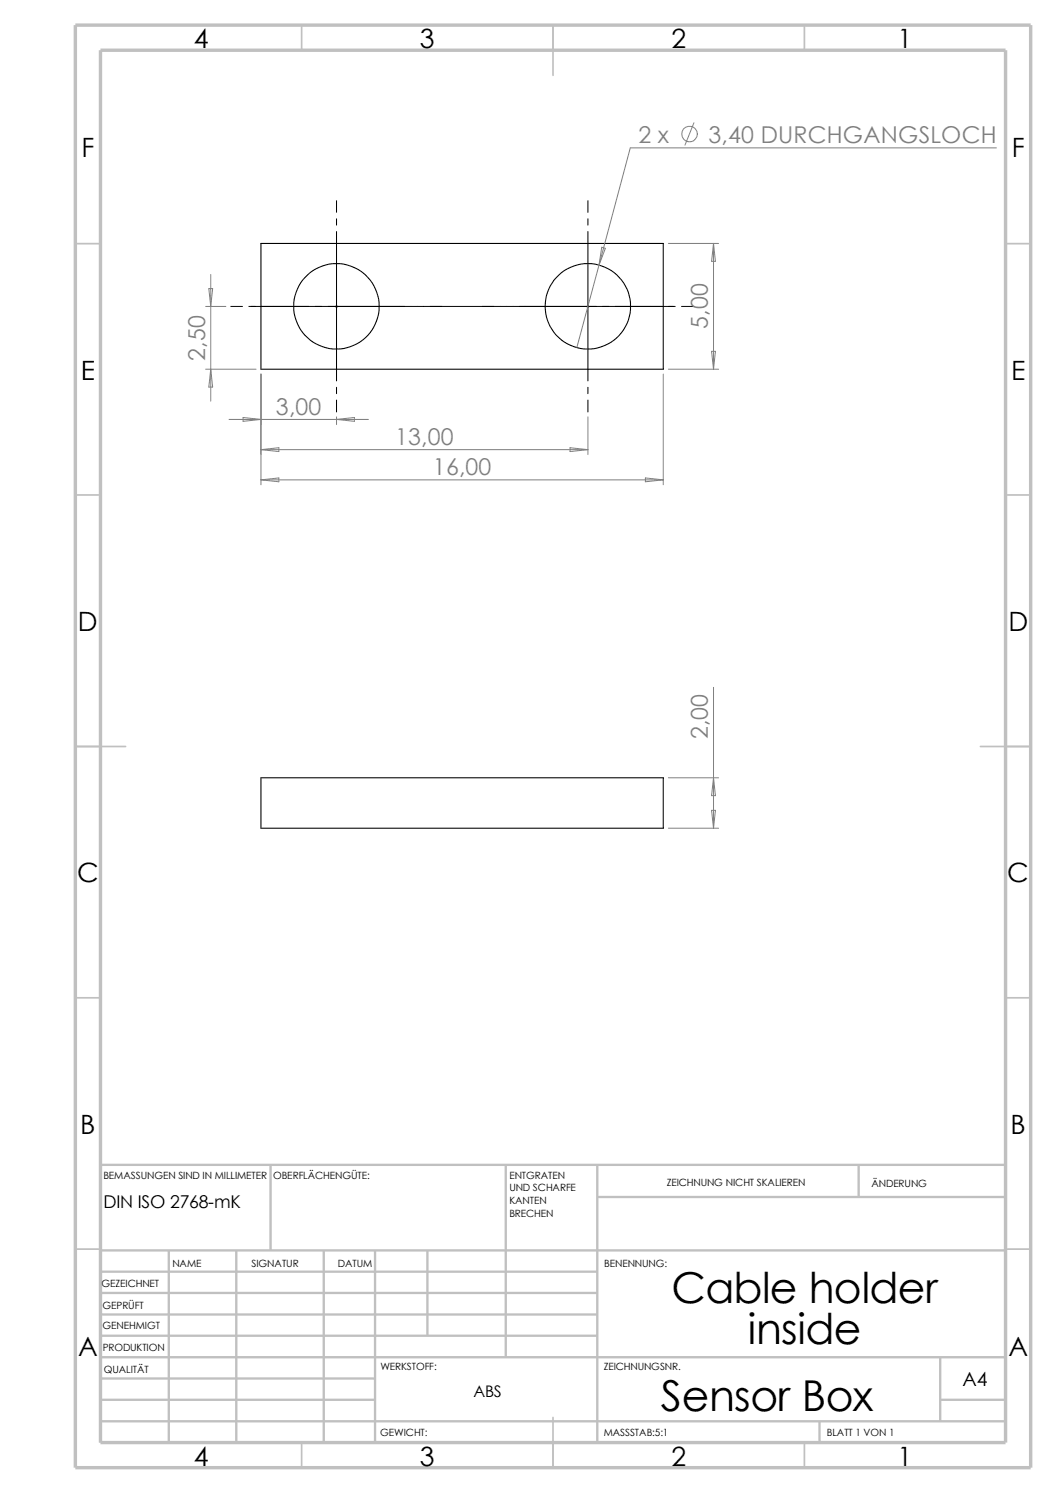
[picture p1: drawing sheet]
<svg xmlns="http://www.w3.org/2000/svg" width="210mm" height="297mm" viewBox="0 0 210 297" stroke-linecap="round" stroke-linejoin="round" font-family="sans-serif">
<g fill="none" stroke="#c0c0c0" stroke-width=".34">
<path d="M60 5v5M110 5v10M160 5v5M15 48.5h5M200 48.5h5M15 98.5h5M200 98.5h5M15 148.5h10M195 148.5h10M15 198.5h5M200 198.5h5M15 248.5h5"/>
<path d="M200 248.5h5M60 287v5M110 282v10M160 287v5"/>
</g>
<g fill="none" stroke="#c0c0c0" stroke-width=".47">
<path d="M53.8 231.7v17.1M100.6 231.7v38.3M118.8 231.7v55.3M118.8 238.1h81.2M170.8 231.7v6.4M200 231.7h-180v55.3M20 248.8h180M20 257.2h98.8M20 253h98.8M33.6 248.8v38.2M47 248.8v38.2M64.4 248.8v38.2"/>
<path d="M74.6 248.8v38.2M85 248.8v16.9M20 265.7h98.8M20 261.5h98.8M20 278.5h54.6M20 274.2h54.6M20 270h180M187 278.5h13M187 270v12.7M20 282.7h180M163 282.7v4.3"/>
</g>
<path d="M15 5h190v287h-190zM20 10h180v277h-180z" fill="none" stroke="#c0c0c0" stroke-width=".68" stroke-linecap="butt"/>
<g fill="none" stroke="#000" stroke-width=".21">
<path d="M51.9 48.4h80v25h-80zM51.9 154.7h80v10.1h-80z"/>
<circle cx="66.9" cy="60.9" r="8.5"/>
<circle cx="116.9" cy="60.9" r="8.5"/>
</g>
<g fill="none" stroke="#808080" stroke-width=".2">
<path d="M138 24.4l-1.8 4.5M198.2 29.4h-72.9l-6.2 23.3M41.5 57.4h.8l-.4 3.6zM41.9 54.6v25.2M119.1 52.7l-4.4 16.4M119.7 49.2l.7 .2-1.3 3.3zM132.9 48.4h10M141.9 48.4v25M141.9 48.4l.4 3.6h-.8zM40.9 61h4M40.9 73.4h10M41.9 73.4l.4 3.6h-.8z"/>
<path d="M51.9 74.4v22M66.8 61h.3M66.8 60.8l.3 .3M66.9 60.8v.3M67.1 60.8l-.3 .3M116.8 61h.3M116.8 60.8l.3 .3M116.9 60.8v.3M117.1 60.8l-.3 .3M131.9 74.4v22M132.9 73.4h10M141.5 69.9h.8l-.4 3.5z"/>
<path d="M45.6 83.4h27.7M48.3 83.1l3.6 .3-3.6 .4zM51.9 89.5l3.6-.4v.7zM51.9 95.5l3.6-.4v.7zM51.9 89.5h65M51.9 95.5h80M66.9 82.9v1.6M66.9 83.4l3.6-.3v.7zM113.4 89.1l3.5 .4-3.5 .3zM116.9 82.9v7.5M128.4 95.1l3.5 .4-3.5 .3zM141.9 136.7v28.1"/>
<path d="M132.9 154.7h10M141.9 154.7l.4 3.6h-.8zM132.9 164.8h10M141.5 161.2h.8l-.4 3.6z"/>
<circle cx="137.1" cy="26.7" r="1.56"/>
</g>
<g fill="none" stroke="#000" stroke-width=".2">
<path d="M66.9 39.9v2.3M116.9 39.9v2.3M66.9 43.5v1.3M66.9 46.1v29.7M116.9 43.5v1.3M116.9 46.1v29.7M45.9 61h2.3M49.5 61h84.8M66.9 77v1.3M66.9 79.6v2.4M116.9 77v1.3M116.9 79.6v2.4"/>
<path d="M135.6 61h2.3"/>
</g>
<g font-size="8.5">
<text x="133.5" y="259.2">Cable holder</text>
<text x="148.8" y="267.3">inside</text>
<text x="131.4" y="280.6">Sensor Box</text>
</g>
<g font-size="5.3">
<text x="38.5" y="9.6">4</text>
<text x="83.5" y="9.6">3</text>
<text x="133.5" y="9.6">2</text>
<text x="178.5" y="9.6">1</text>
<text x="16.2" y="31.3">F</text>
<text x="201.2" y="31.3">F</text>
<text x="16" y="75.6">E</text>
<text x="201.1" y="75.6">E</text>
<text x="15.5" y="125.6">D</text>
<text x="200.6" y="125.6">D</text>
<text x="15.3" y="175.6">C</text>
<text x="200.3" y="175.6">C</text>
<text x="16" y="225.6">B</text>
<text x="201" y="225.6">B</text>
<text x="15.5" y="269.8">A</text>
<text x="200.5" y="269.8">A</text>
<text x="38.5" y="291.6">4</text>
<text x="83.5" y="291.6">3</text>
<text x="133.5" y="291.6">2</text>
<text x="178.5" y="291.6">1</text>
</g>
<g font-size="4.6" fill="#808080">
<text x="127" y="28.4">2 x</text>
<text x="140.9" y="28.4">3,40 DURCHGANGSLOCH</text>
<text x="140.8" y="65.5" transform="rotate(-90 140.8 65.5)">5,00</text>
<text x="40.8" y="71.7" transform="rotate(-90 40.8 71.7)">2,50</text>
<text x="54.9" y="82.5">3,00</text>
<text x="78.6" y="88.5">13,00</text>
<text x="86.1" y="94.5">16,00</text>
<text x="140.8" y="147.1" transform="rotate(-90 140.8 147.1)">2,00</text>
</g>
<text font-size="3.9" x="191.4" y="275.6">A4</text>
<text font-size="3.5" x="20.6" y="240.3">DIN ISO 2768-mK</text>
<text font-size="3.2" x="94.1" y="277.9">ABS</text>
<g font-size="2">
<text x="20.6" y="234.6">BEMASSUNGEN SIND IN MILLIMETER</text>
<text x="54.4" y="234.6">OBERFLÄCHENGÜTE:</text>
<text x="101.3" y="239.5">KANTEN</text>
<text x="101.3" y="234.5">ENTGRATEN</text>
<text x="101.3" y="237">UND SCHARFE</text>
<text x="132.6" y="236">ZEICHNUNG NICHT SKALIEREN</text>
<text x="173.3" y="236.2">ÄNDERUNG</text>
<text x="101.3" y="242">BRECHEN</text>
<text x="50" y="252">SIGNATUR</text>
<text x="67.2" y="252">DATUM</text>
<text x="120.2" y="252">BENENNUNG:</text>
<text x="20.2" y="256.1">GEZEICHNET</text>
<text x="34.3" y="252.1">NAME</text>
<text x="20.4" y="260.4">GEPRÜFT</text>
<text x="20.4" y="264.5">GENEHMIGT</text>
<text x="20.4" y="268.8">PRODUKTION</text>
<text x="20.7" y="273.2">QUALITÄT</text>
<text x="75.6" y="272.5">WERKSTOFF:</text>
<text x="120.1" y="272.5">ZEICHNUNGSNR.</text>
<text x="75.6" y="285.6">GEWICHT:</text>
<text x="120.1" y="285.6">MASSSTAB:5:1</text>
<text x="164.5" y="285.6">BLATT 1 VON 1</text>
</g>
</svg>
